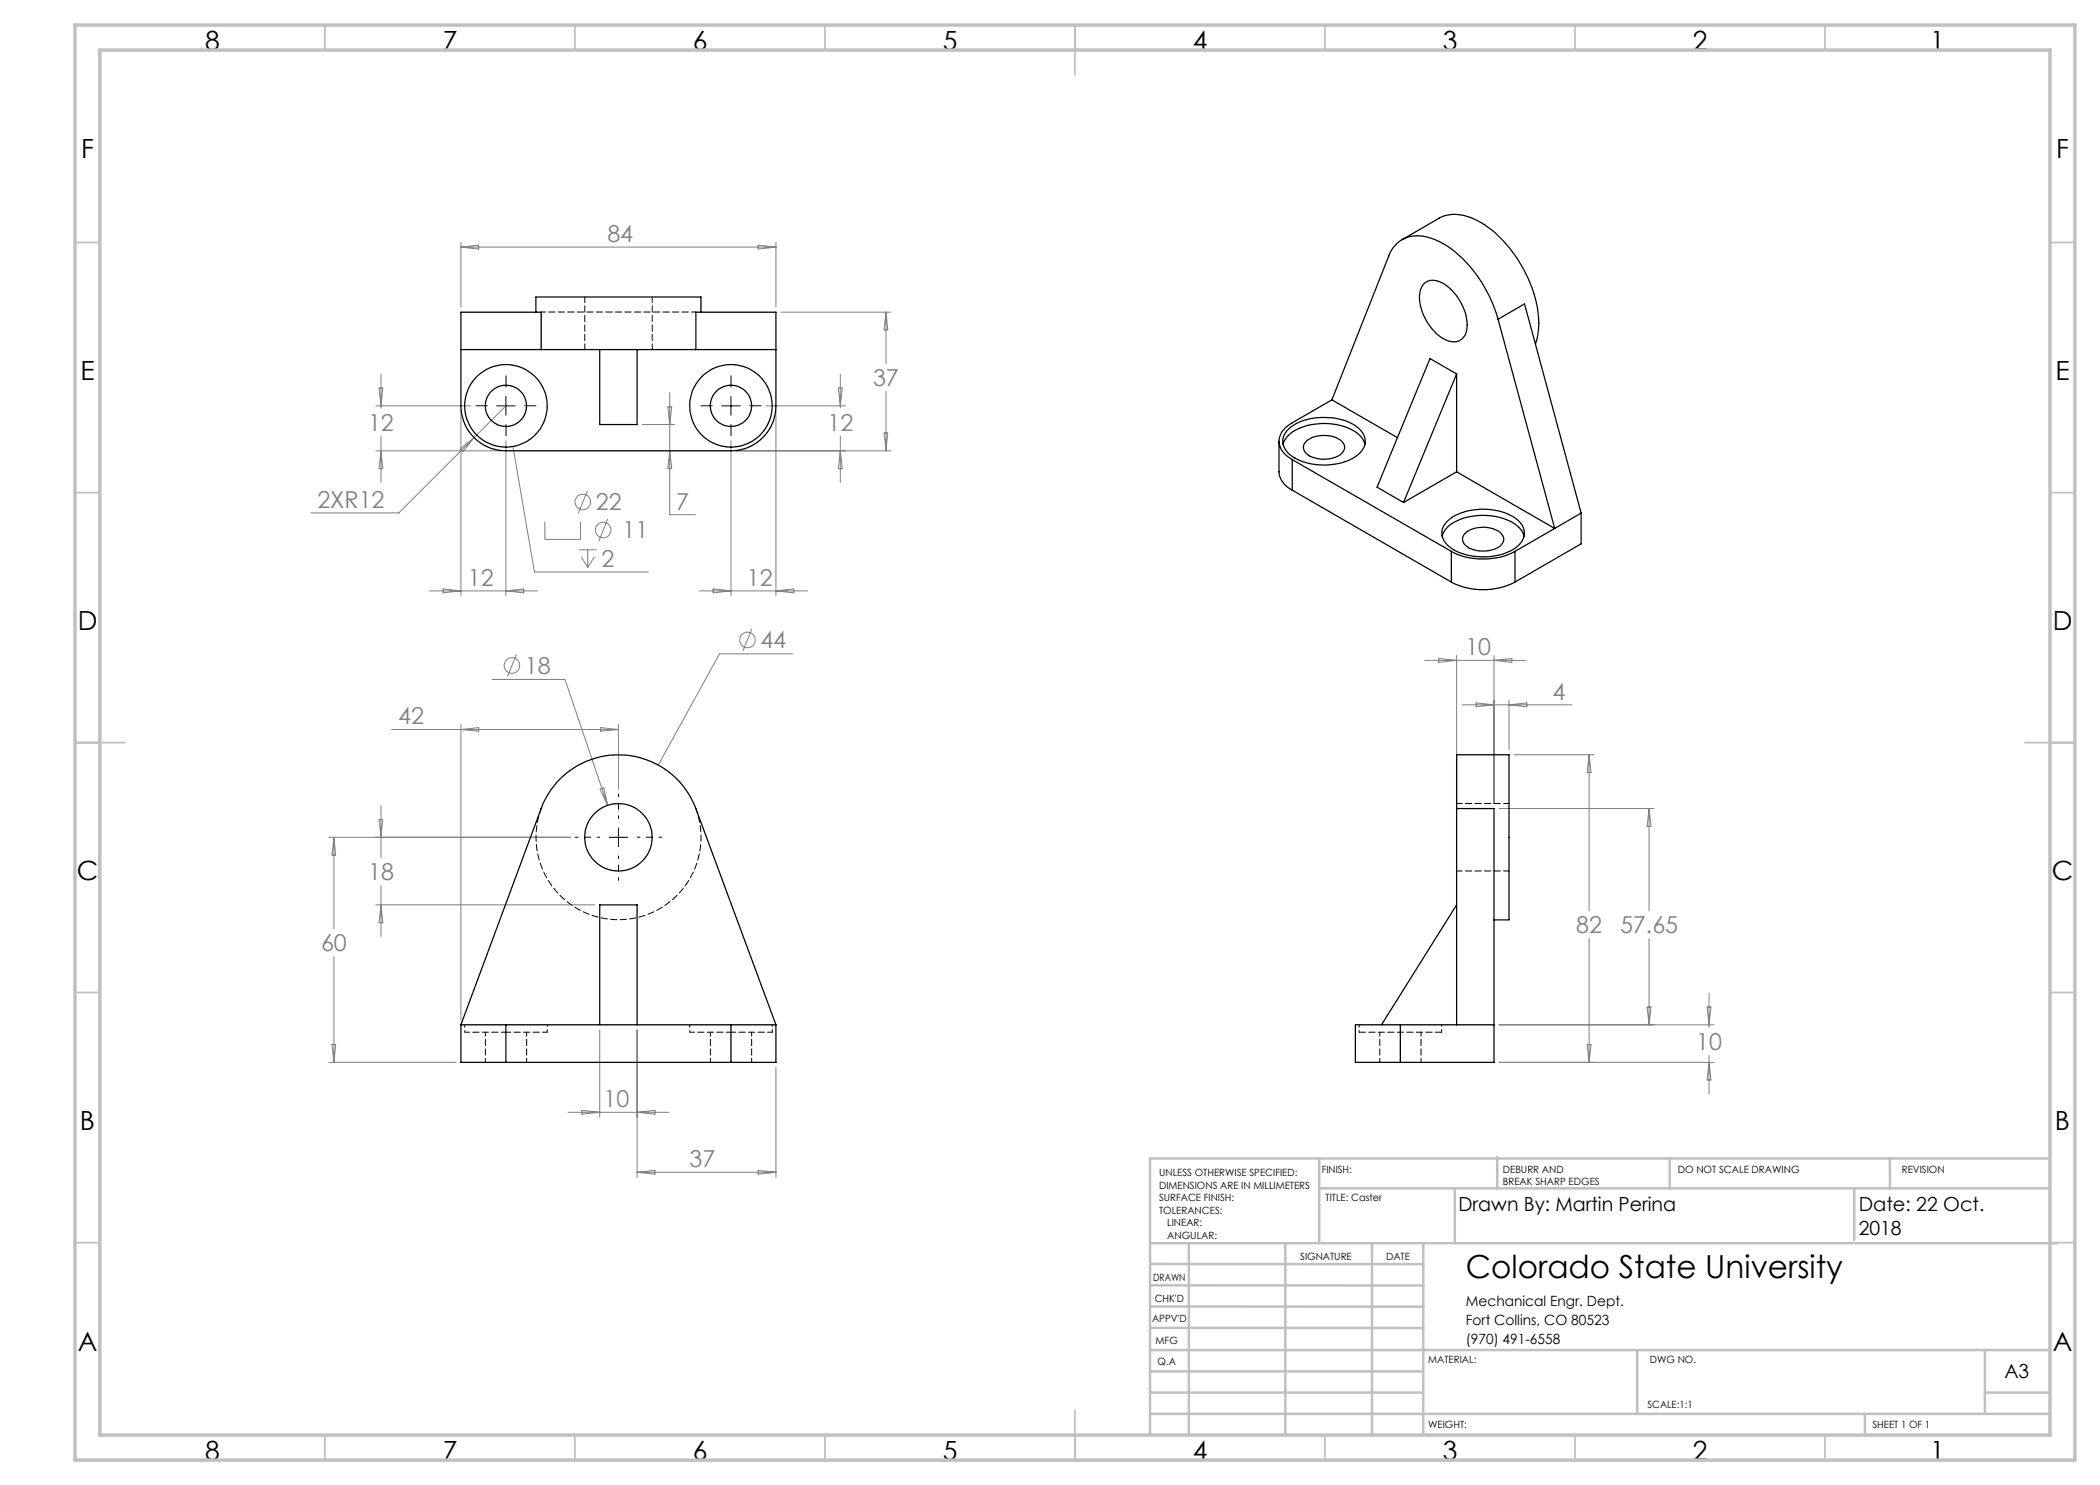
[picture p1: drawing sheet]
<svg xmlns="http://www.w3.org/2000/svg" width="420mm" height="297mm" viewBox="0 0 420 297" stroke-linecap="round" stroke-linejoin="round" font-family="sans-serif">
<g fill="none" stroke="#808080" stroke-width=".2">
<path d="M92.2 48.4v13M92.2 49.4l3.5-.4v.8zM92.2 49.4h63M151.6 49l3.6 .4-3.6 .4zM155.2 48.4v13M75.8 77.6h.8l-.4 3.6zM76.2 74.8v6.8M133.9 78.6v24.3h5.2M156.2 62.4h22M167.7 77.6h.8l-.4 3.6zM168.1 74.8v6.8M177.2 62.4v10.3"/>
<path d="M177.2 78.3v11.9M177.2 62.4l.4 3.6h-.8zM75.2 81.2h19M75.2 90.2h25M76.2 87.2v9.3M76.2 90.2l.4 3.5h-.8zM92 89.8l2.8-2.3-2.2 2.8zM92.2 82.2v37M101.2 81.2l-21.4 21.4h-17.6M101.2 88.2v31M102.6 89.3l4.3 25.1h22.8M117.5 98.2l-1.8 4.4"/>
<path d="M128.4 84.9h6.5M133.6 81.4h.7l-.4 3.5zM133.9 90.2l.4 3.5h-.7zM146.2 88.2v31M147.2 90.2h31M153.2 81.2h15.9M155.2 82.2v37M168.1 90.2l.4 3.5h-.8zM168.1 87.2v9.3M176.8 86.6h.8l-.4 3.6zM85.8 118.2h21.7M88.6 117.8l3.6 .4-3.6 .4z"/>
<path d="M101.2 118.2l3.5-.4v.8zM109 104.3v3.6h7.1v-3.6M115.8 110h3.5M116.2 111.4l1.3 2.1M117.5 110v3.5M118.9 111.4l-1.4 2.1M121.5 103.8l-1.7 4.4M139.8 118.2h21.7M142.6 117.8l3.6 .4-3.6 .4zM155.2 118.2l3.5-.4v.8zM98.4 135.9h14.6l8.5 25.2M103.3 130.9l-1.8 4.4"/>
<path d="M150.4 125.8l-1.8 4.4M158.5 130.8h-14.6l-12.2 22.2M285 132.1h20.2M287.8 131.7l3.5 .4-3.5 .4zM291.3 131.1v29.6M298.8 131.1v29.6M298.8 132.1l3.6-.4v.8zM301.8 140v10M78.3 145.9h45.4M92.2 144.9v59.1M92.2 145.9l3.5-.4v.8zM120 157.8l.8-.2 .7 3.5z"/>
<path d="M120.1 145.5l3.6 .4-3.6 .4zM123.7 144.9v12.9M292.5 141h21.9M295.2 140.6l3.6 .4-3.6 .4zM301.8 141l3.6-.4v.8zM302.8 151h16M317.8 151v31.2M317.8 151l.4 3.5h-.8zM65.8 167.5h48.3M66.8 167.5v18.3M66.8 167.5l.3 3.5h-.7zM75.8 163.9h.8l-.4 3.6z"/>
<path d="M76.2 161.1v10.4M76.2 177.1v10.2M299.8 161.7h31M329.8 161.7v20.5M329.8 161.7l.4 3.6h-.8zM66.8 191.3v21.2M75.2 181h43.7M76.2 181l.4 3.5h-.8zM317.8 187.7v24.8M329.8 187.7v17.3M341.8 198.6v6.9M65.8 212.5h25.4"/>
<path d="M66.4 208.9h.7l-.3 3.6zM119.9 205.9v17.5M127.4 205.9v29.6M155.2 213.5v22M299.8 212.5h43M299.8 205h43M317.4 208.9h.8l-.4 3.6zM329.4 201.4h.8l-.4 3.6zM341.4 201.4h.8l-.4 3.6zM341.8 211v7.8M341.8 212.5l.4 3.5h-.8zM113.6 222.5h20.2"/>
<path d="M116.4 222.1l3.5 .4-3.5 .3zM127.4 222.5l3.6-.4v.7zM127.4 234.5l3.6-.4v.7zM127.4 234.5h27.8M151.6 234.1l3.6 .4-3.6 .3z"/>
<circle cx="116.6" cy="100.4" r="1.55"/>
<circle cx="120.6" cy="106" r="1.55"/>
<circle cx="102.4" cy="133.1" r="1.55"/>
<circle cx="149.5" cy="128" r="1.55"/>
</g>
<path d="M120 167.4h-4.9M123.7 163.7v-4.9M123.7 171.2v4.9M127.5 167.4h4.8" fill="none" stroke="#000" stroke-width=".2" stroke-dasharray="15.2 1.3 1.3 1.3" stroke-dashoffset="14.7"/>
<path d="M101.2 77.4v-2.2M146.2 77.4v-2.2M97.5 81.2h-2.3M101.2 84.9v2.3M105 81.2h2.2M142.5 81.2h-2.3M146.2 84.9v2.3M150 81.2h2.2" fill="none" stroke="#000" stroke-width=".2" stroke-dasharray="15.2 1.3 1.3 1.3"/>
<path d="M101.2 79.3v3.7M146.2 79.3v3.7M99.3 81.2h3.7M144.3 81.2h3.8M121.8 167.5h3.8M123.7 165.6v3.7" fill="none" stroke="#000" stroke-width=".2"/>
<g fill="none" stroke="#c0c0c0" stroke-width=".35">
<path d="M65 5v5M115 5v5M165 5v5M215 5v10M265 5v5M315 5v5M365 5v5M15 48.5h5M410 48.5h5M15 98.5h5M410 98.5h5M15 148.5h10"/>
<path d="M405 148.5h10M15 198.5h5M410 198.5h5M15 248.5h5M410 248.5h5M65 287v5M115 287v5M165 287v5M215 282v10M265 287v5M315 287v5M365 287v5"/>
</g>
<g fill="none" stroke="#c0c0c0" stroke-width=".5">
<path d="M263.8 231.7v16.9M263.8 237.7h146.2M291 237.7v10.9M299.4 231.3v6.4M333.9 231.7v6M370.8 237.7v10.3M378 231.7v6M410 231.7h-180v55.2M230.1 248.6h181.4M230.1 257.1h54.6M230.1 252.8h54.6M237.8 248.8v38.2"/>
<path d="M257.1 248.6v38.2M274.4 248.8v38.2M284.7 248.6v38.2M230 278.5h54.6M230 274.3h54.6M230 270h180M230 265.6h54.7M230.1 261.3h54.6M327.4 270v12.8M397 278.5h13M397 270v12.8M230 282.8h180"/>
<path d="M373 282.8v4.2"/>
</g>
<path d="M15 5h400v287h-400zM20 10h390v277h-390z" fill="none" stroke="#c0c0c0" stroke-width=".7"/>
<g fill="none" stroke="#000" stroke-width=".25">
<path d="M280.4 47.9l7.4-4.3a8.1 8.1 0 0 1 7.8 .6 24.9 24.9 0 0 1 10.4 12.3 17.9 17.9 0 0 1 1.1 12.3M284.7 56.9a3.1 3.1 0 0 1 4-.2 10.2 10.2 0 0 1 4.6 9.3 2.71 2.71 0 0 1-4.2 2 10.1 10.1 0 0 1-5.1-9.5l.3-.9zM92.2 69.9h16M107.2 62.4v-3h33v3M108.2 69.9h31M108.2 69.9v-7.5h-16v18.8a9 9 0 0 0 9 9h45a9 9 0 0 0 9-9v-18.8h-16v7.5M119.9 69.9v15h7.5v-15M139.2 69.9h16M266.4 80l-8 4.6a4.1 4.1 0 0 0-2.5 4.5l.7 1.3 .8 .8 1 .7M266.4 80l13.1 7.5M291.3 74.8v19.6M291.3 74.8l-5.3-3.1-10.6 25.7 5.3 3.1"/>
<path d="M291.3 74.8l-10.6 25.7M299.6 63.8a25.8 25.8 0 0 0-11.3-15.3 8.7 8.7 0 0 0-7.3-.9 6.5 6.5 0 0 0-3.3 3.6l-11.3 28.8M299.6 63.8l11.3 41.9M299.6 63.8l5.3-3 11.3 41.8M255.8 88.3v6.1a4.4 4.4 0 0 0 2.6 3.6M256.6 88.9a5.7 5.7 0 0 1 4.2-3.6 12.2 12.2 0 0 1 11 1.6l.7 .8 .5 1.2M257.7 85.8a11.8 11.8 0 0 1 10.9-1.8 6 6 0 0 1 4.4 3.7 3.8 3.8 0 0 1-2.2 3.8 12.6 12.6 0 0 1-12.8-.5 3.2 3.2 0 0 1-.3-5.2zM258.4 91.9l31.9 18.4M258.4 91.9v6.1M258.4 98l31.9 18.4M261.4 88.1a6 6 0 0 1 7.2 .4 1.79 1.79 0 0 1-1.1 2.8 6.1 6.1 0 0 1-6.2-.6 1.6 1.6 0 0 1 .1-2.6zM291.3 94.4l19.6 11.3"/>
<path d="M291.3 94.4l-10.6 6.1M288.4 107.2a5.3 5.3 0 0 1 3.7-3.3 12.8 12.8 0 0 1 11.1 1l1.1 1.1 .5 1.2M289.6 104.2a11.3 11.3 0 0 1 9.4-2.1 7 7 0 0 1 5.7 3.5 3.4 3.4 0 0 1-1.6 4 12.7 12.7 0 0 1-12.8 .1 3.5 3.5 0 0 1-1.6-4.4zM290.3 110.3a14.1 14.1 0 0 0 12.7 0M290.3 116.4a14.1 14.1 0 0 0 12.7 0M290.3 110.3v6.1M292.9 106.7a5.7 5.7 0 0 1 7.5 .2 1.79 1.79 0 0 1-1.1 2.7 6.1 6.1 0 0 1-6.2-.6 1.54 1.54 0 0 1-.2-2.3zM303 110.3v6.1M310.9 105.7l-7.9 4.6M316.2 102.6l-5.3 3.1M316.2 102.6v6.2l-13.2 7.6M291.3 161.7v-10.7h10.5v33h-3"/>
<path d="M291.3 161.7h7.5v50.8h-18.7M291.3 161.7v43.3M291.3 181l-15 24M92.2 205v7.5h9M92.2 205h9M92.2 205l16-43.3a16.5 16.5 0 0 1 15.5-10.7 16.5 16.5 0 0 1 15.5 10.7l16 43.3M101.2 205v7.5M101.2 212.5h45M101.2 205h45M119.9 205v-24h7.5v24M146.2 205h9M146.2 205v7.5"/>
<path d="M155.2 205v7.5h-9M280.1 205h-9v7.5h9M280.1 205h18.7M280.1 205v7.5"/>
<circle cx="101.2" cy="81.2" r="8.3"/>
<circle cx="101.2" cy="81.2" r="4.1"/>
<circle cx="146.2" cy="81.2" r="4.1"/>
<circle cx="146.2" cy="81.2" r="8.3"/>
<circle cx="123.7" cy="167.5" r="6.7"/>
</g>
<path d="M108.2 161.7a16.5 16.5 0 0 0 15.5 22.2 16.5 16.5 0 0 0 15.5-22.2M93 206.4h8.2M101.2 206.4h8.3M138 206.4h8.2M146.2 206.4h8.3" fill="none" stroke="#000" stroke-width=".2" stroke-dasharray="1.3 .6" stroke-dashoffset=".3"/>
<path d="M93 204.9v1.5M109.5 206.4v-1.5M138 204.9v1.5M154.5 206.4v-1.5M271.8 204.9v1.5M288.3 206.4v-1.5" fill="none" stroke="#000" stroke-width=".2" stroke-dasharray="1.3 .6" stroke-dashoffset=".8"/>
<path d="M97.1 206.4v6M105.3 212.4v-6M142.1 206.4v6M150.3 212.4v-6M276 206.4v6M284.2 212.4v-6" fill="none" stroke="#000" stroke-width=".2" stroke-dasharray="1.3 .6" stroke-dashoffset=".5"/>
<path d="M108.2 62.4h31" fill="none" stroke="#000" stroke-width=".2" stroke-dasharray="1.3 .6" stroke-dashoffset=".4"/>
<path d="M117 59.4v10.5M130.5 69.9v-10.5M291.3 174.2h10.5M301.8 160.7h-10.5" fill="none" stroke="#000" stroke-width=".2" stroke-dasharray="1.3 .6" stroke-dashoffset=".1"/>
<path d="M271.8 206.4h16.5" fill="none" stroke="#000" stroke-width=".2" stroke-dasharray="1.3 .6"/>
<path d="M291.3 161.7h7.5M280.1 204.9v7.5" fill="none" stroke="#000" stroke-width=".2" stroke-dasharray="1.3 .6" stroke-dashoffset=".7"/>
<text font-size="6.3" x="293.2" y="255.5">Colorado State University</text>
<g font-size="5.3">
<text x="41" y="9.9">8</text>
<text x="88.5" y="9.9">7</text>
<text x="138.5" y="9.9">6</text>
<text x="188.5" y="9.9">5</text>
<text x="238.5" y="9.9">4</text>
<text x="288.5" y="9.9">3</text>
<text x="338.5" y="9.9">2</text>
<text x="386" y="9.9">1</text>
<text x="16.2" y="31.7">F</text>
<text x="411.2" y="31.7">F</text>
<text x="16.1" y="75.9">E</text>
<text x="411.1" y="75.9">E</text>
<text x="15.5" y="125.9">D</text>
<text x="410.5" y="125.9">D</text>
<text x="15.4" y="175.9">C</text>
<text x="410.4" y="175.9">C</text>
<text x="16" y="225.9">B</text>
<text x="411" y="225.9">B</text>
<text x="15.5" y="270.2">A</text>
<text x="410.5" y="270.2">A</text>
<text x="41" y="291.9">8</text>
<text x="88.5" y="291.9">7</text>
<text x="138.5" y="291.9">6</text>
<text x="188.5" y="291.9">5</text>
<text x="238.5" y="291.9">4</text>
<text x="288.5" y="291.9">3</text>
<text x="338.5" y="291.9">2</text>
<text x="386" y="291.9">1</text>
</g>
<g font-size="4.7" fill="#808080">
<text x="121.5" y="48.4">84</text>
<text x="174.6" y="77.2">37</text>
<text x="73.6" y="86.1">12</text>
<text x="165.5" y="86.1">12</text>
<text x="63.5" y="101.5">2XR12</text>
<text x="135.2" y="101.9">7</text>
<text x="119.2" y="102.1">22</text>
<text x="124.5" y="107.7">11</text>
<text x="120.3" y="113.3">2</text>
<text x="93.6" y="117.1">12</text>
<text x="149.4" y="117.1">12</text>
<text x="152.1" y="129.7">44</text>
<text x="293.1" y="131.1">10</text>
<text x="105" y="134.8">18</text>
<text x="310.5" y="139.9">4</text>
<text x="79.6" y="144.9">42</text>
<text x="73.6" y="176.1">18</text>
<text x="64.2" y="190.3">60</text>
<text x="315.2" y="186.7">82</text>
<text x="324" y="186.7">57.65</text>
<text x="339.2" y="210">10</text>
<text x="120.7" y="221.4">10</text>
<text x="137.9" y="233.4">37</text>
</g>
<g font-size="3.9">
<text x="291.7" y="242.2">Drawn By: Martin Perina</text>
<text x="371.7" y="242.2">Date: 22 Oct.</text>
<text x="371.7" y="247.1">2018</text>
<text x="400.9" y="275.5">A3</text>
</g>
<g font-size="2.8">
<text x="293.2" y="261.1">Mechanical Engr. Dept.</text>
<text x="293.2" y="264.9">Fort Collins, CO 80523</text>
<text x="293.2" y="268.7">(970) 491-6558</text>
</g>
<g font-size="2">
<text x="231.8" y="235.2">UNLESS OTHERWISE SPECIFIED:</text>
<text x="231.8" y="237.7">DIMENSIONS ARE IN MILLIMETERS</text>
<text x="264.4" y="234.6">FINISH:</text>
<text x="300.6" y="234.6">DEBURR AND</text>
<text x="300.6" y="237.1">BREAK SHARP EDGES</text>
<text x="335.6" y="234.6">DO NOT SCALE DRAWING</text>
<text x="380.4" y="234.6">REVISION</text>
<text x="231.8" y="240.2">SURFACE FINISH:</text>
<text x="231.8" y="242.7">TOLERANCES:</text>
<text x="233.4" y="245.2">LINEAR:</text>
<text x="265.1" y="240.2">TITLE: Caster</text>
<text x="233.5" y="247.7">ANGULAR:</text>
<text x="260" y="251.9">SIGNATURE</text>
<text x="277.2" y="251.9">DATE</text>
<text x="230.6" y="256.1">DRAWN</text>
<text x="230.9" y="260.3">CHK'D</text>
<text x="230.4" y="264.4">APPV'D</text>
<text x="231.1" y="268.8">MFG</text>
<text x="231.5" y="273">Q.A</text>
<text x="285.6" y="272.5">MATERIAL:</text>
<text x="330" y="272.5">DWG NO.</text>
<text x="329.5" y="281.7">SCALE:1:1</text>
<text x="285.6" y="285.5">WEIGHT:</text>
<text x="374.5" y="285.6">SHEET 1 OF 1</text>
</g>
</svg>
